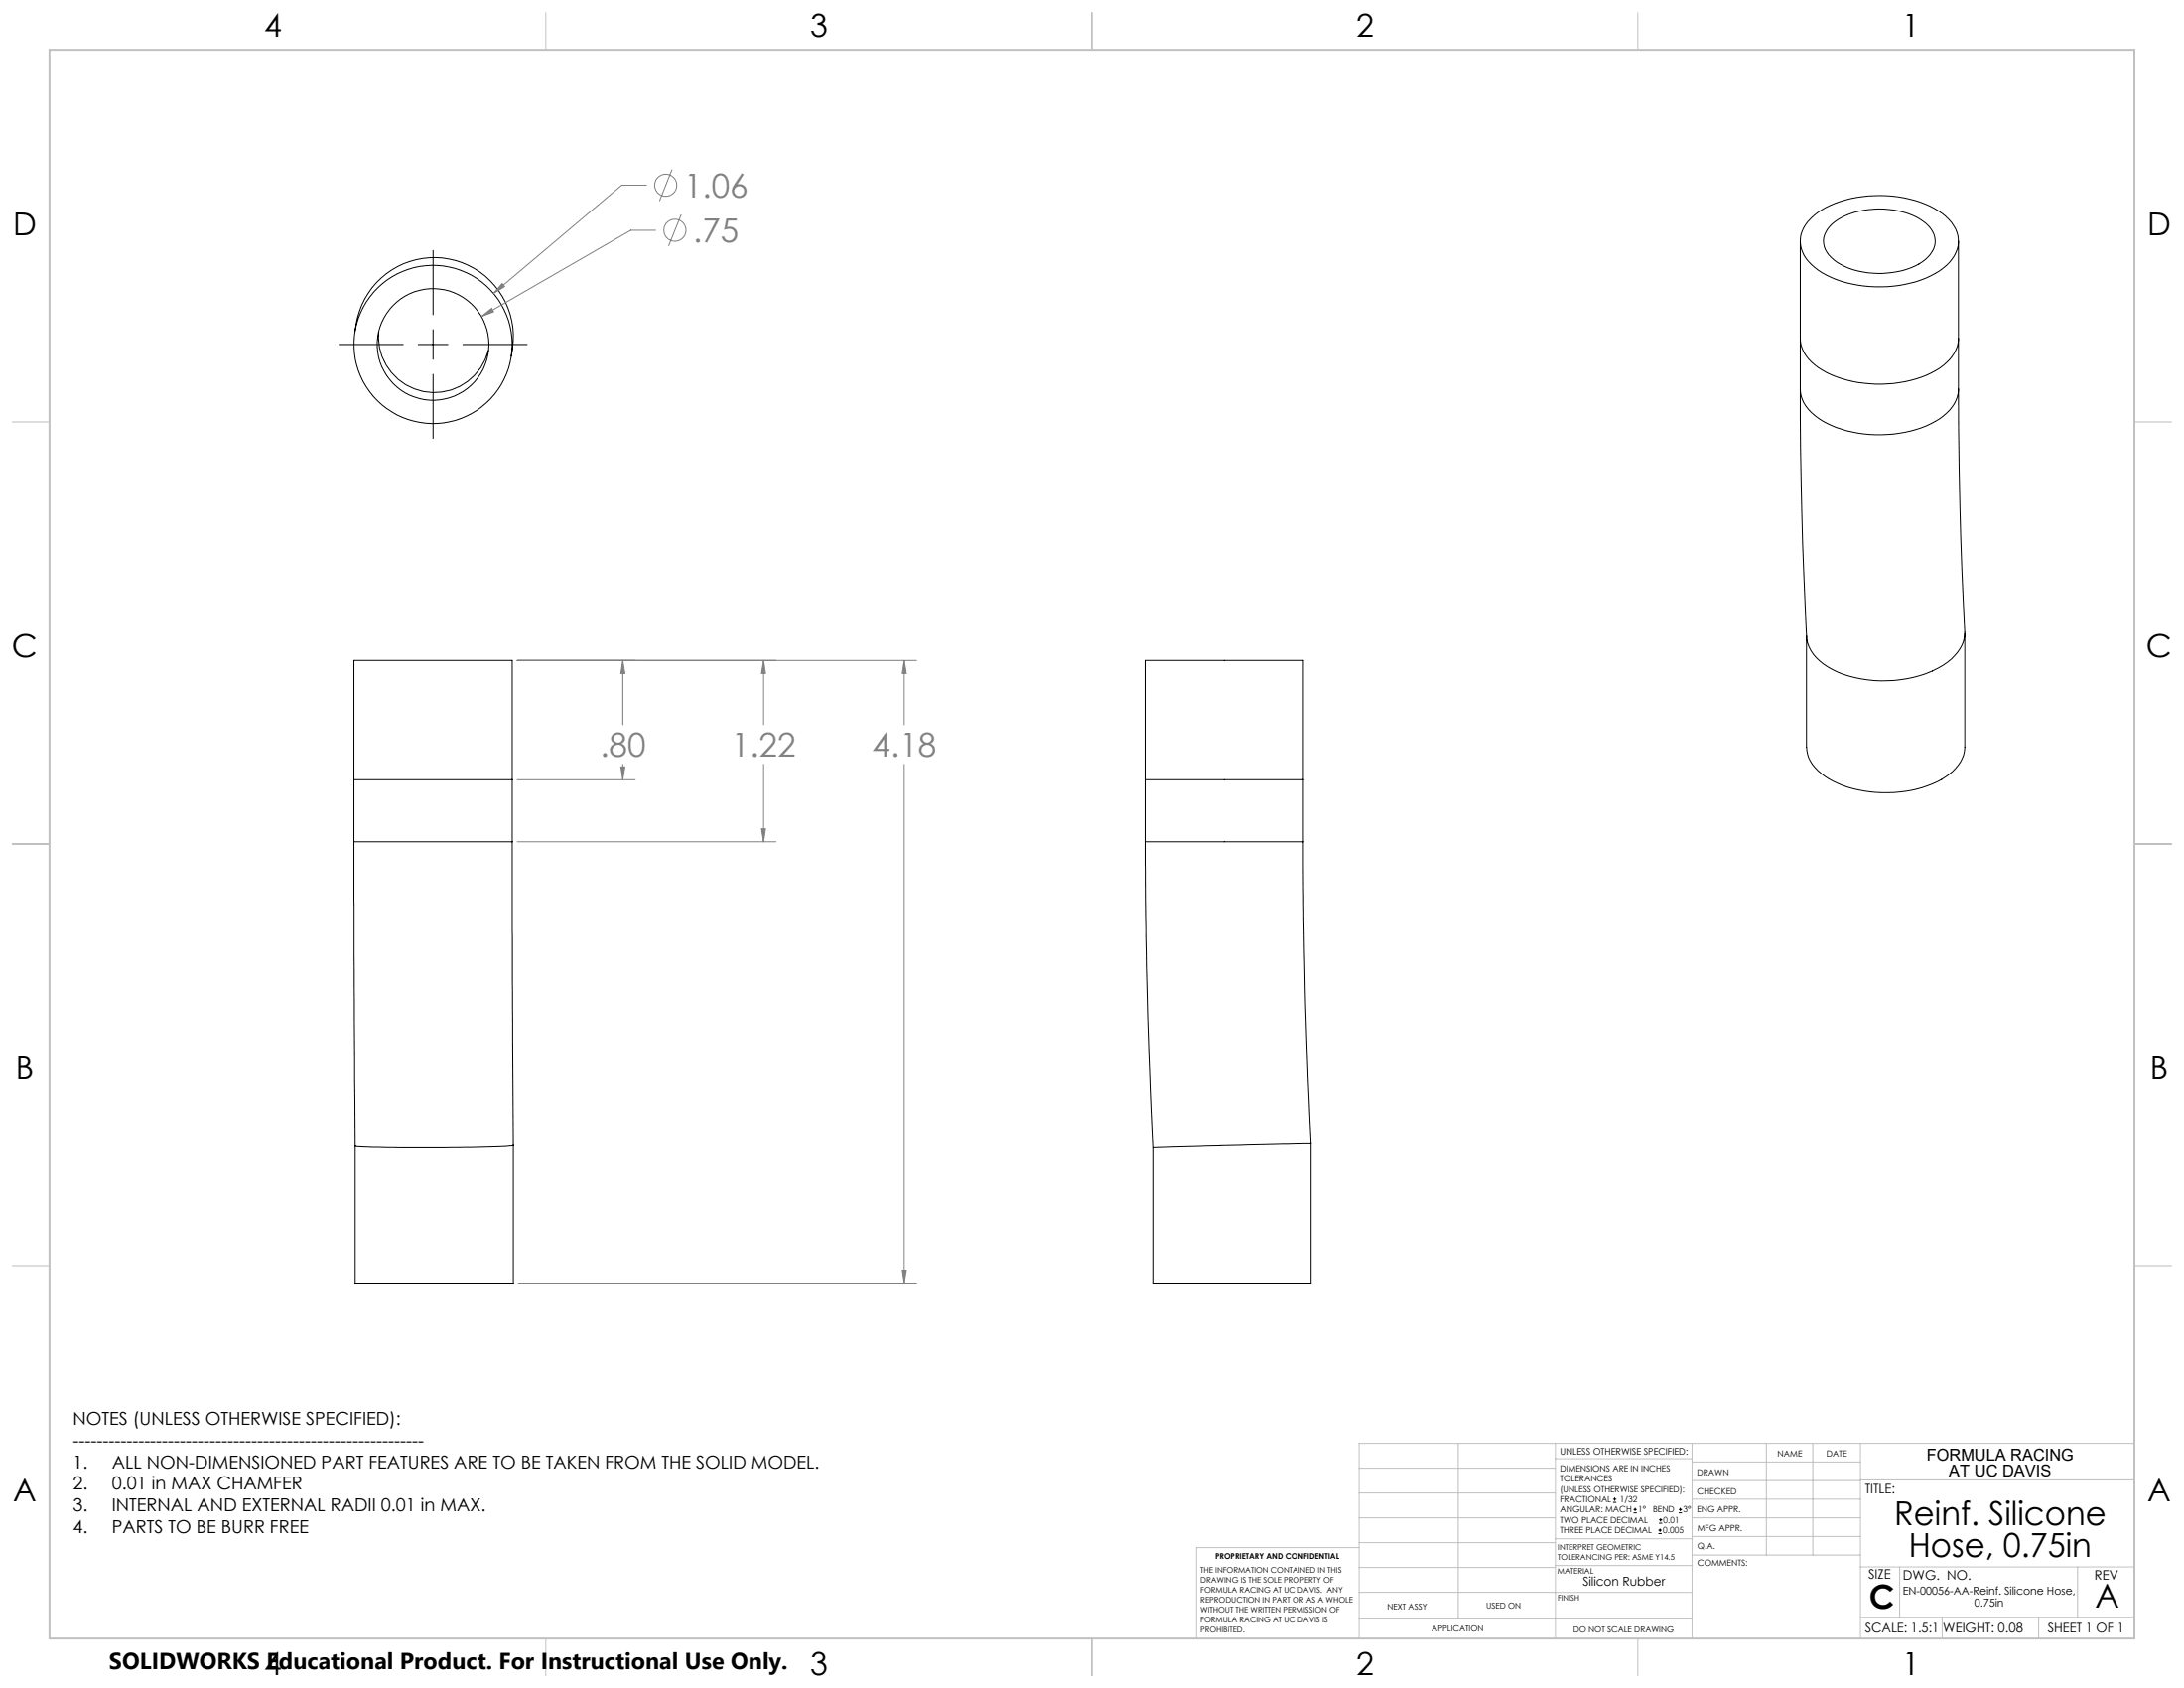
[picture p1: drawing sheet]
<svg xmlns="http://www.w3.org/2000/svg" width="559mm" height="432mm" viewBox="0 0 559 432" stroke-linecap="round" stroke-linejoin="round" font-family="sans-serif">
<g fill="none" stroke="#000" stroke-width=".25">
<path d="M463.3 55.9a24 24 0 0 1 16.2-5.8 27.1 27.1 0 0 1 18.3 5.2 7.9 7.9 0 0 1 .2 12.6 26.4 26.4 0 0 1-18.1 5.5 25.4 25.4 0 0 1-16.4-5.7 7.7 7.7 0 0 1-.2-11.8zM468.7 57.3a20.5 20.5 0 0 1 17.1-3.3 12.8 12.8 0 0 1 8.7 5.2 5.5 5.5 0 0 1-1.9 7.2 20 20 0 0 1-14.8 3.4 14.8 14.8 0 0 1-10.4-5.2 5.4 5.4 0 0 1 1.3-7.3zM110.8 64.1v16.4M460.6 61.7v37.9M501.1 61.7v37.9M86.7 88.1h16.5M91.1 83l-.3 1.7M91.1 83a20.3 20.3 0 0 1 24.1-16.7 20.3 20.3 0 0 1 15.6 24.9M96.9 85a14.3 14.3 0 0 0 11.9 15.2 14.3 14.3 0 0 0 16.2-10.5M107 88.1h7.6M110.8 84.3v7.6M110.8 95.7v16.5"/>
<path d="M118.4 88.1h16.5M460.6 99.6a1204.2 1204.2 0 0 0 1.7 63.9 10.9 10.9 0 0 0 6.6 7.8 31 31 0 0 0 28.3-1.1 10.6 10.6 0 0 0 5.5-8.3v-.4M460.6 86.6a9.2 9.2 0 0 0 4.6 7.5 30.7 30.7 0 0 0 23.6 3.2 17.9 17.9 0 0 0 11.2-6.9 7.2 7.2 0 0 0 1.1-3.8M460.6 99.6a9.1 9.1 0 0 0 4.6 7.4 29.9 29.9 0 0 0 20.8 3.8 20.7 20.7 0 0 0 13.4-6.6 7.5 7.5 0 0 0 1.7-4.6M501.1 99.6l.4 30.3 1.2 31.6M502.7 161.9v29.2a9.3 9.3 0 0 1-4.9 7.6 30.9 30.9 0 0 1-23.7 3.1 17.6 17.6 0 0 1-10.9-7.1 7.9 7.9 0 0 1-1-3.6v-28.4M90.6 199.5h40.5M293 199.5h40.5M90.6 215.3l.3 77.8M90.6 215.3v-46.3h40.5v46.3M90.6 215.3h40.5M131.1 215.3l.2 77.6"/>
<path d="M293 215.3v7a1569.6 1569.6 0 0 0 2 71.2v34.8h40.5v-35.8a1520.1 1520.1 0 0 1-2-77.2M293 215.3v-46.3h40.5v46.3M293 215.3h40.5M131.3 292.9a409.2 409.2 0 0 1-40.3 .2h-.1M131.3 292.9v35.4h-40.4v-35.2M335.4 292.5l-40.4 1M412.7 384.3h.9M412.7 383.5h.9M413.1 383.1v.8M418 387h.8M418 386.2h.8M418.4 385.7v.9"/>
<path d="M424.3 392.3h.9M424.3 391.4h.9M424.5 389.6h.8M424.5 388.8h.8M424.7 391v.9M424.9 388.4v.8M429.5 387h.9M429.5 386.2h.9M429.9 385.7v.9"/>
<circle cx="110.8" cy="88.1" r="14.3"/>
<circle cx="110.8" cy="88.1" r="20.3"/>
</g>
<g fill="none" stroke="#808080" stroke-width=".25">
<path d="M165.4 47.4h-6.3l-32.8 27.7M167.7 58.9h-6.3l-38.2 22.1M171.9 43.4l-3.2 8M174.3 54.9l-3.2 8M128.5 72.5l.6 .8-2.8 1.8zM123.2 81l2.6-2.1 .5 .9zM132.3 169h102.2M159.3 169v16.4M159.3 169l.6 3.3h-1zM195.4 169v16.4M195.4 169l.5 3.3h-1.1zM231.4 169l.5 3.3h-1z"/>
<path d="M231.4 169v16.4M132.3 199.5h30.2M158.9 196.2h1l-.6 3.3zM159.3 195.5v4M195.4 195.5v19.8M231.4 195.5v132.8M132.3 215.3h66.2M194.8 212h1.1l-.5 3.3zM132.6 328.3h101.9M230.9 325h1l-.5 3.3z"/>
<circle cx="170.3" cy="47.4" r="2.82"/>
<circle cx="172.7" cy="58.9" r="2.83"/>
</g>
<g fill="none" stroke="#c0c0c0" stroke-width=".25">
<path d="M139.7 3.2v9.5M279.4 3.2v9.5M419.1 3.2v9.5M3.1 107.9h9.6M546.1 107.9h9.5M3.1 215.9h9.6M546.1 215.9h9.5M3.1 323.8h9.6M546.1 323.8h9.5M347.7 375.6h50.3M373.1 369.2v44.9M398 369.2v49.9"/>
<path d="M398 373.1h34.9M432.9 369.2v49.9M432.9 378.7h43.1M432.9 374h43.1M451.9 369.2v28.6M463.8 369.2v28.6M476 369.2v49.9M476 378.6h70.1M546.1 369.2h-198.4v49.9M347.7 394.6h50.3M347.7 388.3h50.3M347.7 381.9h50.3"/>
<path d="M347.7 395.9h-41.6v23.2M398 393.6h35M432.9 383.5h43.1M432.9 388.3h43.1M432.9 393h43.1M433 397.8h43M139.7 419.1v9.6M279.4 419.1v9.6M347.7 414.1h85.2M347.7 401h50.3M347.7 407.3h50.3M398 407.4h34.9"/>
<path d="M398 400.5h35M419.1 419.1v9.6M476 413.7h70.1M476 400.8h70.1M486.1 400.8v12.9M496.9 413.7v5.4M521.6 413.7v5.4M531.6 400.8v12.9"/>
</g>
<path d="M12.7 12.7h533.4v406.4h-533.4z" fill="none" stroke="#c0c0c0" stroke-width=".5"/>
<path d="M159.3 169l.6 3.3h-1zM158.9 196.2h1l-.6 3.3zM194.8 212h1.1l-.5 3.3zM195.4 169l.5 3.3h-1.1zM231.4 169l.5 3.3h-1zM230.9 325h1l-.5 3.3zM123.2 81l3.1-1.2-.5-.9zM128.5 72.5l-2.2 2.6 2.8-1.8z" fill="#808080"/>
<g font-size="8.5" fill="#808080">
<text x="175" y="50.6">1.06</text>
<text x="177.4" y="62.1">.75</text>
<text x="153.5" y="193.7">.80</text>
<text x="187.2" y="193.7">1.22</text>
<text x="223.2" y="193.7">4.18</text>
</g>
<g font-size="8.5">
<text x="484.7" y="390.1">Reinf. Silicone</text>
<text x="488.4" y="398.2">Hose, 0.75in</text>
<text x="478.3" y="411.4">C</text>
<text x="536.1" y="411.3">A</text>
</g>
<g font-size="8.1">
<text x="67.6" y="9.3">4</text>
<text x="207.3" y="9.3">3</text>
<text x="347" y="9.3">2</text>
<text x="486.7" y="9.3">1</text>
<text x="3.3" y="60.1">D</text>
<text x="549.4" y="60.1">D</text>
<text x="3" y="168">C</text>
<text x="549.1" y="168">C</text>
<text x="4" y="276">B</text>
<text x="550.1" y="276">B</text>
<text x="3.3" y="383.9">A</text>
<text x="549.4" y="383.9">A</text>
<text x="67.6" y="428.4">4</text>
<text x="207.3" y="428.4">3</text>
<text x="347" y="428.4">2</text>
<text x="486.7" y="428.4">1</text>
</g>
<text font-size="5.9" x="27.9" y="427">SOLIDWORKS Educational Product. For Instructional Use Only.</text>
<g font-size="4.6">
<text x="18.6" y="364.4">NOTES (UNLESS OTHERWISE SPECIFIED):</text>
<text x="18.6" y="370">-----------------------------------------------------------</text>
<text x="18.6" y="375.5">1.</text>
<text x="28.7" y="375.5">ALL NON-DIMENSIONED PART FEATURES ARE TO BE TAKEN FROM THE SOLID MODEL.</text>
<text x="18.6" y="381.1">2.</text>
<text x="28.7" y="381.1">0.01 in MAX CHAMFER</text>
<text x="18.6" y="386.7">3.</text>
<text x="28.7" y="386.7">INTERNAL AND EXTERNAL RADII 0.01 in MAX.</text>
<text x="18.6" y="392.3">4.</text>
<text x="28.7" y="392.3">PARTS TO BE BURR FREE</text>
</g>
<g font-size="4.2">
<text x="493" y="373.5">FORMULA RACING</text>
<text x="498.7" y="377.8">AT UC DAVIS</text>
</g>
<g font-size="3.4">
<text x="477.2" y="381.9">TITLE:</text>
<text x="478.1" y="404">SIZE</text>
<text x="486.9" y="404">DWG. NO.</text>
<text x="535.9" y="404.1">REV</text>
<text x="477.2" y="417.7">SCALE: 1.5:1</text>
<text x="497.1" y="417.7">WEIGHT: 0.08</text>
<text x="523.9" y="417.6">SHEET 1 OF 1</text>
</g>
<text font-size="3.2" x="405" y="405.7">Silicon Rubber</text>
<g font-size="2.8">
<text x="486.8" y="408">EN-00056-AA-Reinf. Silicone Hose,</text>
<text x="505.2" y="410.9">0.75in</text>
</g>
<text font-size="2.4" x="399.2" y="372.1">UNLESS OTHERWISE SPECIFIED:</text>
<g font-size="2.2">
<text x="399.2" y="376.4">DIMENSIONS ARE IN INCHES</text>
<text x="434.2" y="377.3">DRAWN</text>
<text x="454.8" y="372.5">NAME</text>
<text x="467.3" y="372.6">DATE</text>
<text x="399.2" y="379">TOLERANCES</text>
<text x="399.2" y="381.7">(UNLESS OTHERWISE SPECIFIED):</text>
<text x="434.3" y="382.2">CHECKED</text>
<text x="399.2" y="389.6">TWO PLACE DECIMAL</text>
<text x="399.2" y="384.3">FRACTIONAL</text>
<text x="399.2" y="387">ANGULAR: MACH</text>
<text x="414.5" y="384.3">1/32</text>
<text x="419.1" y="387">1°</text>
<text x="422.9" y="387">BEND</text>
<text x="425.6" y="389.6">0.01</text>
<text x="430.6" y="387">3°</text>
<text x="434.2" y="386.9">ENG APPR.</text>
<text x="399.2" y="392.3">THREE PLACE DECIMAL</text>
<text x="425.5" y="392.3">0.005</text>
<text x="434.3" y="391.6">MFG APPR.</text>
<text x="434.3" y="396.3">Q.A.</text>
<text x="434.3" y="400.5">COMMENTS:</text>
</g>
<g font-size="2.1">
<text x="354.9" y="411.6">NEXT ASSY</text>
<text x="380.3" y="411.6">USED ON</text>
<text x="366.3" y="417.4">APPLICATION</text>
<text x="402.5" y="417.5">DO NOT SCALE DRAWING</text>
</g>
<g font-size="2">
<text x="310.9" y="398.8">PROPRIETARY AND CONFIDENTIAL</text>
<text x="398.6" y="396.5">INTERPRET GEOMETRIC</text>
<text x="398.6" y="399">TOLERANCING PER: ASME Y14.5</text>
<text x="307.2" y="402.4">THE INFORMATION CONTAINED IN THIS</text>
<text x="307.2" y="404.9">DRAWING IS THE SOLE PROPERTY OF</text>
<text x="307.2" y="407.5">FORMULA RACING AT UC DAVIS. ANY</text>
<text x="398.5" y="402.6">MATERIAL</text>
<text x="307.2" y="410">REPRODUCTION IN PART OR AS A WHOLE</text>
<text x="307.2" y="412.5">WITHOUT THE WRITTEN PERMISSION OF</text>
<text x="398.5" y="409.4">FINISH</text>
<text x="307.2" y="415">FORMULA RACING AT UC DAVIS IS</text>
<text x="307.2" y="417.6">PROHIBITED.</text>
</g>
</svg>
